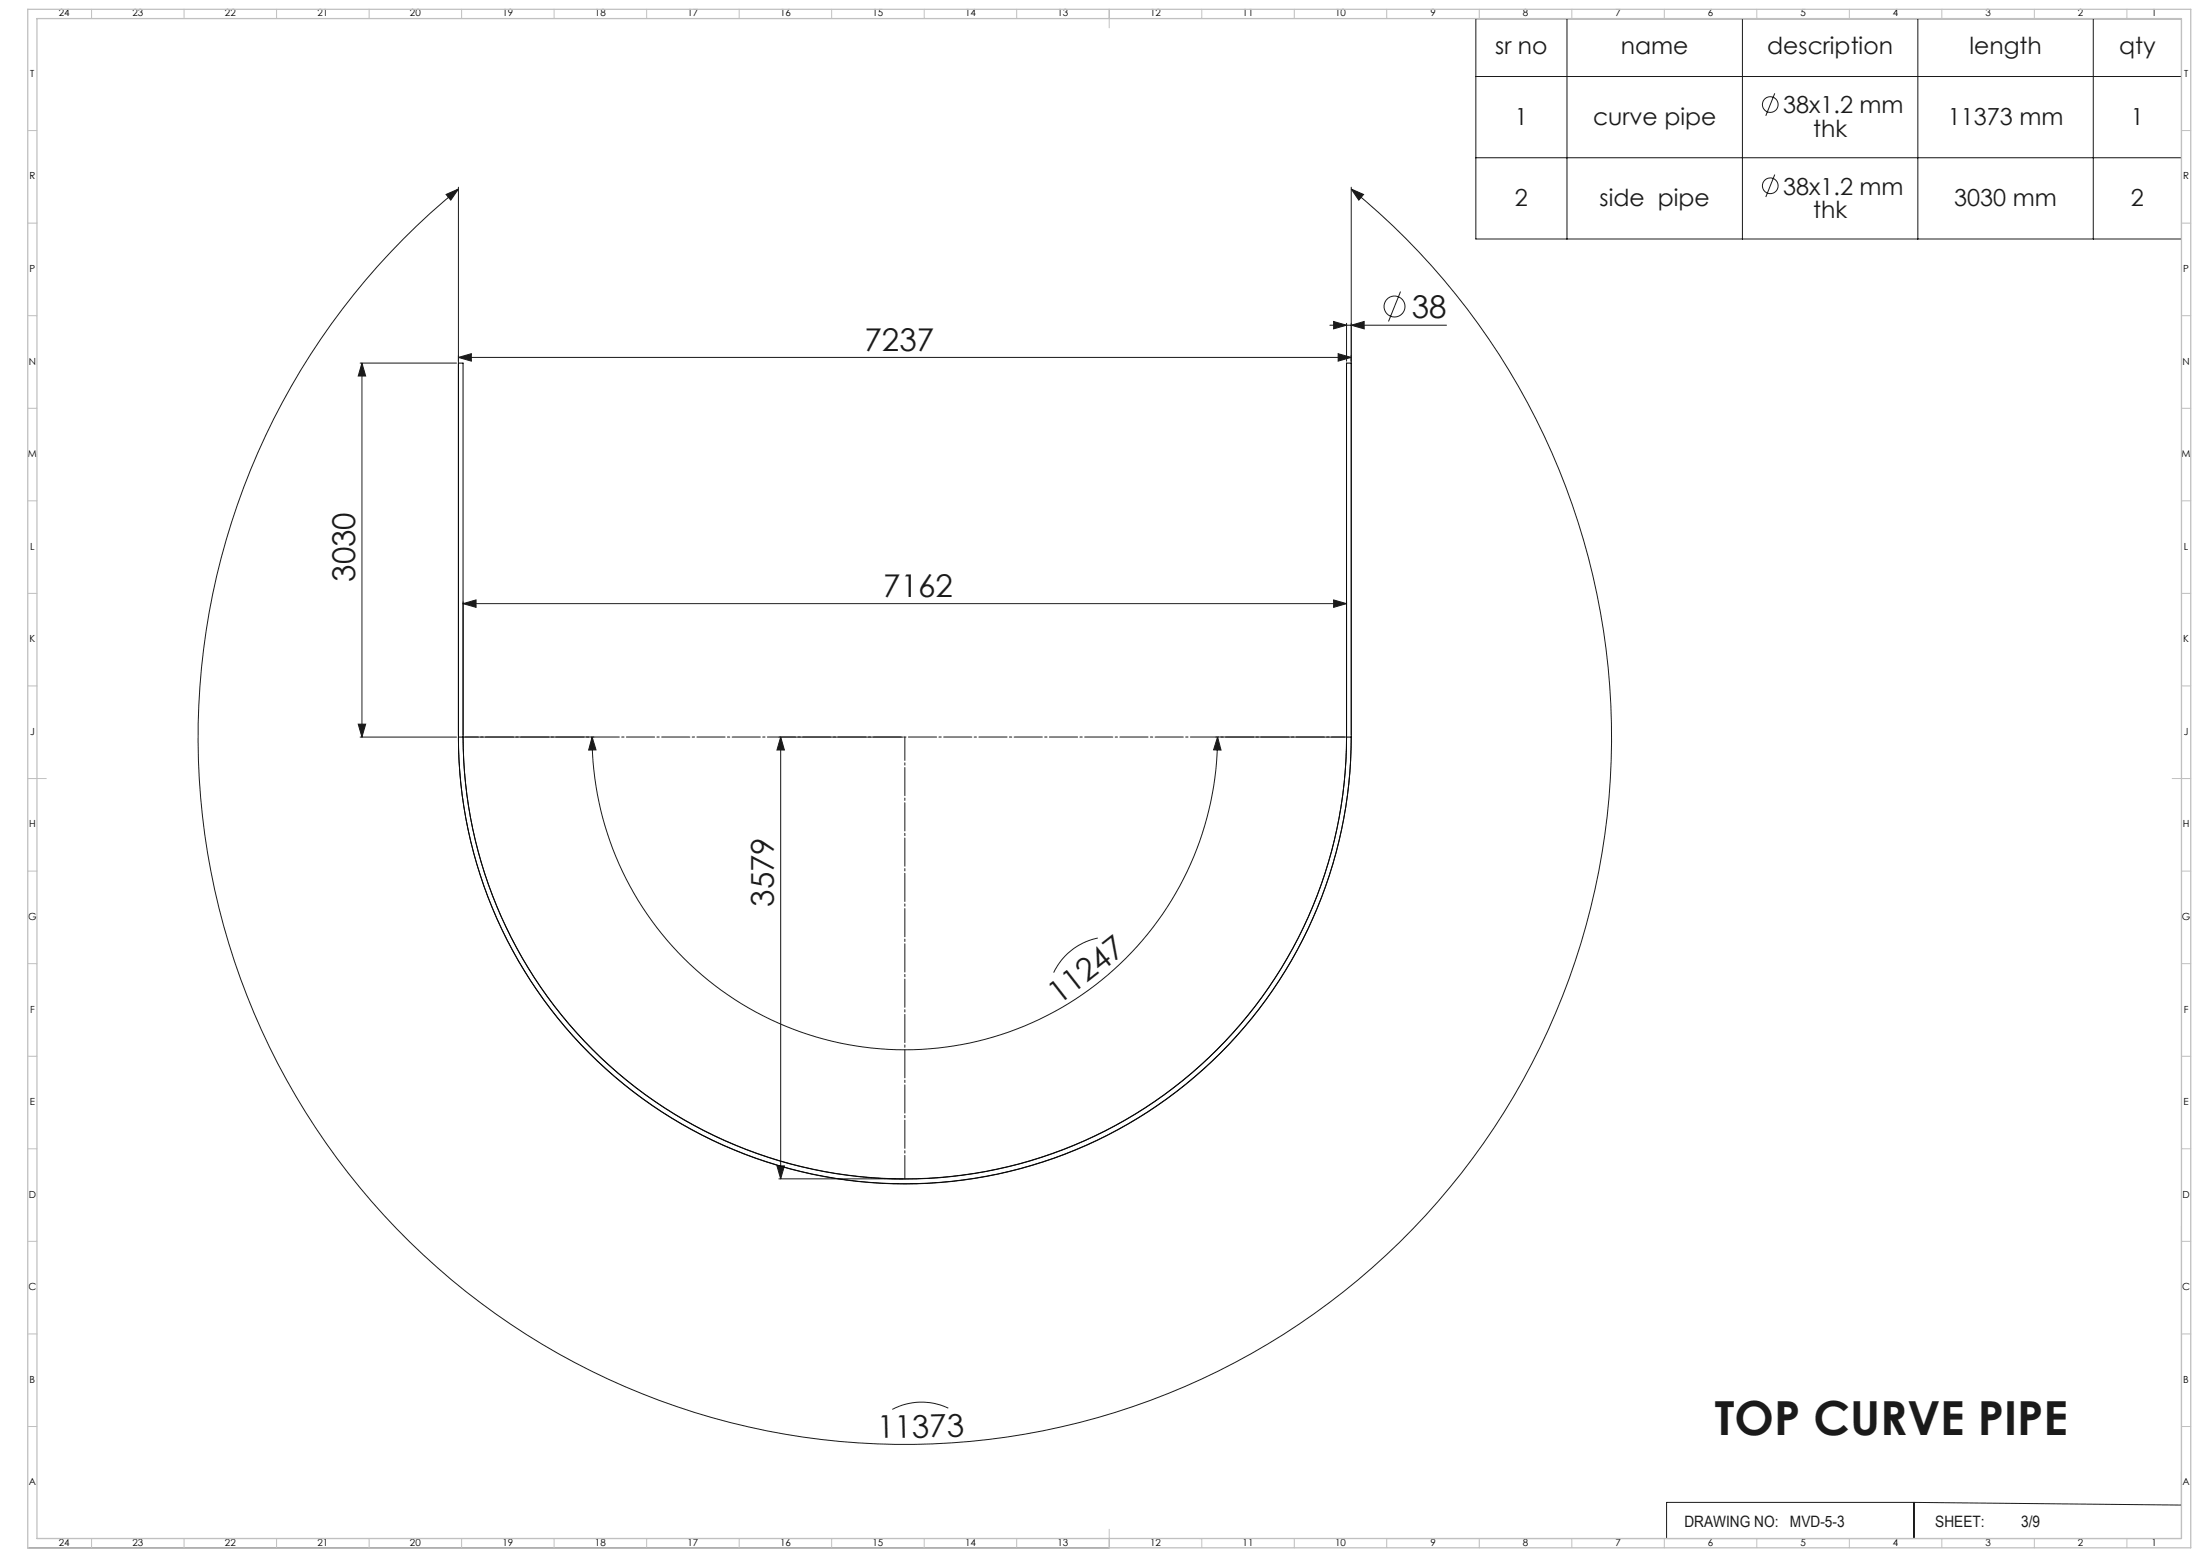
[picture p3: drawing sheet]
<svg xmlns="http://www.w3.org/2000/svg" width="1189mm" height="841mm" viewBox="0 0 1189 841" stroke-linecap="round" stroke-linejoin="round" font-family="sans-serif">
<g fill="none" stroke="#191924" stroke-width=".54">
<path d="M798 10h381v119h-381zM847 10v119M942 10v119M1036 10v119M1131 10v119M798 41h381M959 50l-5 13M798 85h381M959 94l-5 12M241 105l7-3-4 6zM248 102a382 382 0 0 0-38 557 382 382 0 0 0 558 0 382 382 0 0 0-38-557M248 101v296"/>
<path d="M730 102l7 3-3 3zM730 101v296M757 157l-7 17M719 176h63M721 174l7 2-7 2zM728 175v20M730 176l7-2v4zM195 196h52M196 196l2 7h-4zM196 196v202M248 193l7-2v4zM248 193h482"/>
<path d="M723 191l7 2-7 2zM250 326l7-2v4zM250 325v72M250 326h478M721 324l7 2-7 2zM728 325v72M194 391h4l-2 7zM195 398h52M248 398a241 241 0 0 0 241 241 241 241 0 0 0 241-241M250 398a239 239 0 0 0 239 239 239 239 0 0 0 239-239M320 398l2 7h-4zM320 398a169 169 0 0 0 169 169 169 169 0 0 0 169-169"/>
<path d="M321 398h-70M421 398h67M422 398l2 7h-4zM422 398v239M657 398h70M658 398l2 7h-4zM593 507a34 34 0 0 0-24 18M420 630h4l-2 7zM421 637h67M1179 662v169h-430M513 761a34 34 0 0 0-31 0M1034 812h-133v19"/>
<path d="M1034 812v19M1034 812l145 1M15 836h584M20 831h579M648 831h1"/>
<circle cx="957" cy="56" r="4"/>
<circle cx="957" cy="100" r="4"/>
<circle cx="754" cy="166" r="6"/>
</g>
<path d="M250 398h478" fill="none" stroke="#191924" stroke-width=".54" stroke-dasharray="15.2 1.3 1.3 1.3" stroke-dashoffset="7"/>
<path d="M489 398v239" fill="none" stroke="#191924" stroke-width=".54" stroke-dasharray="15.2 1.3 1.3 1.3" stroke-dashoffset="2.6"/>
<g fill="none" stroke="#c0c0c0" stroke-width=".54">
<path d="M49 5v5M99 5v5M149 5v5M199 5v5M249 5v5M299 5v5M349 5v5M399 5v5M449 5v5M499 5v5M549 5v5M599 5v10"/>
<path d="M649 5v5M699 5v5M749 5v5M799 5v5M849 5v5M899 5v5M949 5v5M999 5v5M1049 5v5M1099 5v5M1149 5v5M15 71h5"/>
<path d="M1179 71h5M15 121h5M1179 121h5M15 171h5M1179 171h5M15 221h5M1179 221h5M15 271h5M1179 271h5M15 321h5M1179 321h5M15 371h5"/>
<path d="M1179 371h5M15 421h10M1174 421h10M15 471h5M1179 471h5M15 521h5M1179 521h5M15 571h5M1179 571h5M15 621h5M1179 621h5M15 671h5"/>
<path d="M1179 671h5M15 721h5M1179 721h5M15 771h5M1179 771h5M49 831v5M99 831v5M149 831v5M199 831v5M249 831v5M299 831v5M349 831v5"/>
<path d="M399 831v5M449 831v5M499 831v5M549 831v5M599 826v10M649 831v5M699 831v5M749 831v5M799 831v5M849 831v5M899 831v5M949 831v5"/>
<path d="M999 831v5M1049 831v5M1099 831v5M1149 831v5"/>
</g>
<path d="M15 5h1169v831h-1169zM20 10h1159v821h-1159z" fill="none" stroke="#c0c0c0" stroke-width=".7"/>
<g fill="#191924">
<path d="M730 102l7 3-3 3zM241 105l7-3-4 6z"/>
<path d="M320 398l2 7h-4zM658 398l2 7h-4z"/>
<path d="M422 398l2 7h-4zM420 630h4l-2 7z"/>
<path d="M721 174l7 2-7 2zM730 176l7-2v4z"/>
<path d="M196 196l2 7h-4zM194 391h4l-2 7z"/>
<path d="M250 326l7-2v4zM721 324l7 2-7 2zM248 193l7-2v4zM723 191l7 2-7 2z"/>
</g>
<path d="M248 398a241 241 0 0 0 241 241 241 241 0 0 0 241-241M248 398v-202h2v202M248 398h2M250 398a239 239 0 0 0 239 239 239 239 0 0 0 239-239M728 398v-202h2v202M728 398h2" fill="none" stroke="#000" stroke-width=".54"/>
<text font-size="25.4" fill="#191924" x="927" y="775">TOP CURVE PIPE</text>
<g font-size="16.9" fill="#191924">
<text x="763" y="172">38</text>
<text x="467" y="189">7237</text>
<text x="192" y="314" transform="rotate(-90 192 314)">3030</text>
<text x="477" y="322">7162</text>
<text x="418" y="490" transform="rotate(-90 418 490)">3579</text>
<text x="572" y="543" transform="rotate(-38 572 543)">11247</text>
<text x="474" y="777" transform="rotate(-1 474 777)">11373</text>
</g>
<g font-size="12.7" fill="#191924">
<text x="808" y="29">sr no</text>
<text x="876" y="29">name</text>
<text x="955" y="29">description</text>
<text x="1064" y="29">length</text>
<text x="1145" y="29">qty</text>
<text x="964" y="61">38x1.2 mm</text>
<text x="819" y="68">1</text>
<text x="861" y="68">curve pipe</text>
<text x="1053" y="68">11373 mm</text>
<text x="1152" y="68">1</text>
<text x="980" y="74">thk</text>
<text x="964" y="105">38x1.2 mm</text>
<text x="819" y="111">2</text>
<text x="865" y="111">side pipe</text>
<text x="1056" y="111">3030 mm</text>
<text x="1152" y="111">2</text>
<text x="980" y="118">thk</text>
</g>
<g font-size="8.5" fill="#191924">
<text x="910" y="825">DRAWING NO:</text>
<text x="967" y="825">MVD-5-3</text>
<text x="1046" y="825">SHEET:</text>
<text x="1092" y="825">3/9</text>
</g>
<g font-size="5.3">
<text x="32" y="9">24</text>
<text x="72" y="9">23</text>
<text x="122" y="9">22</text>
<text x="172" y="9">21</text>
<text x="222" y="9">20</text>
<text x="272" y="9">19</text>
<text x="322" y="9">18</text>
<text x="372" y="9">17</text>
<text x="422" y="9">16</text>
<text x="472" y="9">15</text>
<text x="522" y="9">14</text>
<text x="572" y="9">13</text>
<text x="622" y="9">12</text>
<text x="672" y="9">11</text>
<text x="722" y="9">10</text>
<text x="773" y="9">9</text>
<text x="823" y="9">8</text>
<text x="873" y="9">7</text>
<text x="923" y="9">6</text>
<text x="973" y="9">5</text>
<text x="1023" y="9">4</text>
<text x="1073" y="9">3</text>
<text x="1123" y="9">2</text>
<text x="1163" y="9">1</text>
<text x="16" y="42">T</text>
<text x="1180" y="42">T</text>
<text x="16" y="97">R</text>
<text x="1180" y="97">R</text>
<text x="16" y="147">P</text>
<text x="1180" y="147">P</text>
<text x="16" y="197">N</text>
<text x="1180" y="197">N</text>
<text x="15" y="247">M</text>
<text x="1179" y="247">M</text>
<text x="16" y="297">L</text>
<text x="1180" y="297">L</text>
<text x="16" y="347">K</text>
<text x="1180" y="347">K</text>
<text x="16" y="397">J</text>
<text x="1180" y="397">J</text>
<text x="16" y="447">H</text>
<text x="1180" y="447">H</text>
<text x="15" y="497">G</text>
<text x="1179" y="497">G</text>
<text x="16" y="547">F</text>
<text x="1180" y="547">F</text>
<text x="16" y="597">E</text>
<text x="1180" y="597">E</text>
<text x="16" y="647">D</text>
<text x="1180" y="647">D</text>
<text x="15" y="697">C</text>
<text x="1179" y="697">C</text>
<text x="16" y="747">B</text>
<text x="1180" y="747">B</text>
<text x="16" y="802">A</text>
<text x="1180" y="802">A</text>
<text x="32" y="835">24</text>
<text x="72" y="835">23</text>
<text x="122" y="835">22</text>
<text x="172" y="835">21</text>
<text x="222" y="835">20</text>
<text x="272" y="835">19</text>
<text x="322" y="835">18</text>
<text x="372" y="835">17</text>
<text x="422" y="835">16</text>
<text x="472" y="835">15</text>
<text x="522" y="835">14</text>
<text x="572" y="835">13</text>
<text x="622" y="835">12</text>
<text x="672" y="835">11</text>
<text x="722" y="835">10</text>
<text x="773" y="835">9</text>
<text x="823" y="835">8</text>
<text x="873" y="835">7</text>
<text x="923" y="835">6</text>
<text x="973" y="835">5</text>
<text x="1023" y="835">4</text>
<text x="1073" y="835">3</text>
<text x="1123" y="835">2</text>
<text x="1163" y="835">1</text>
</g>
</svg>
